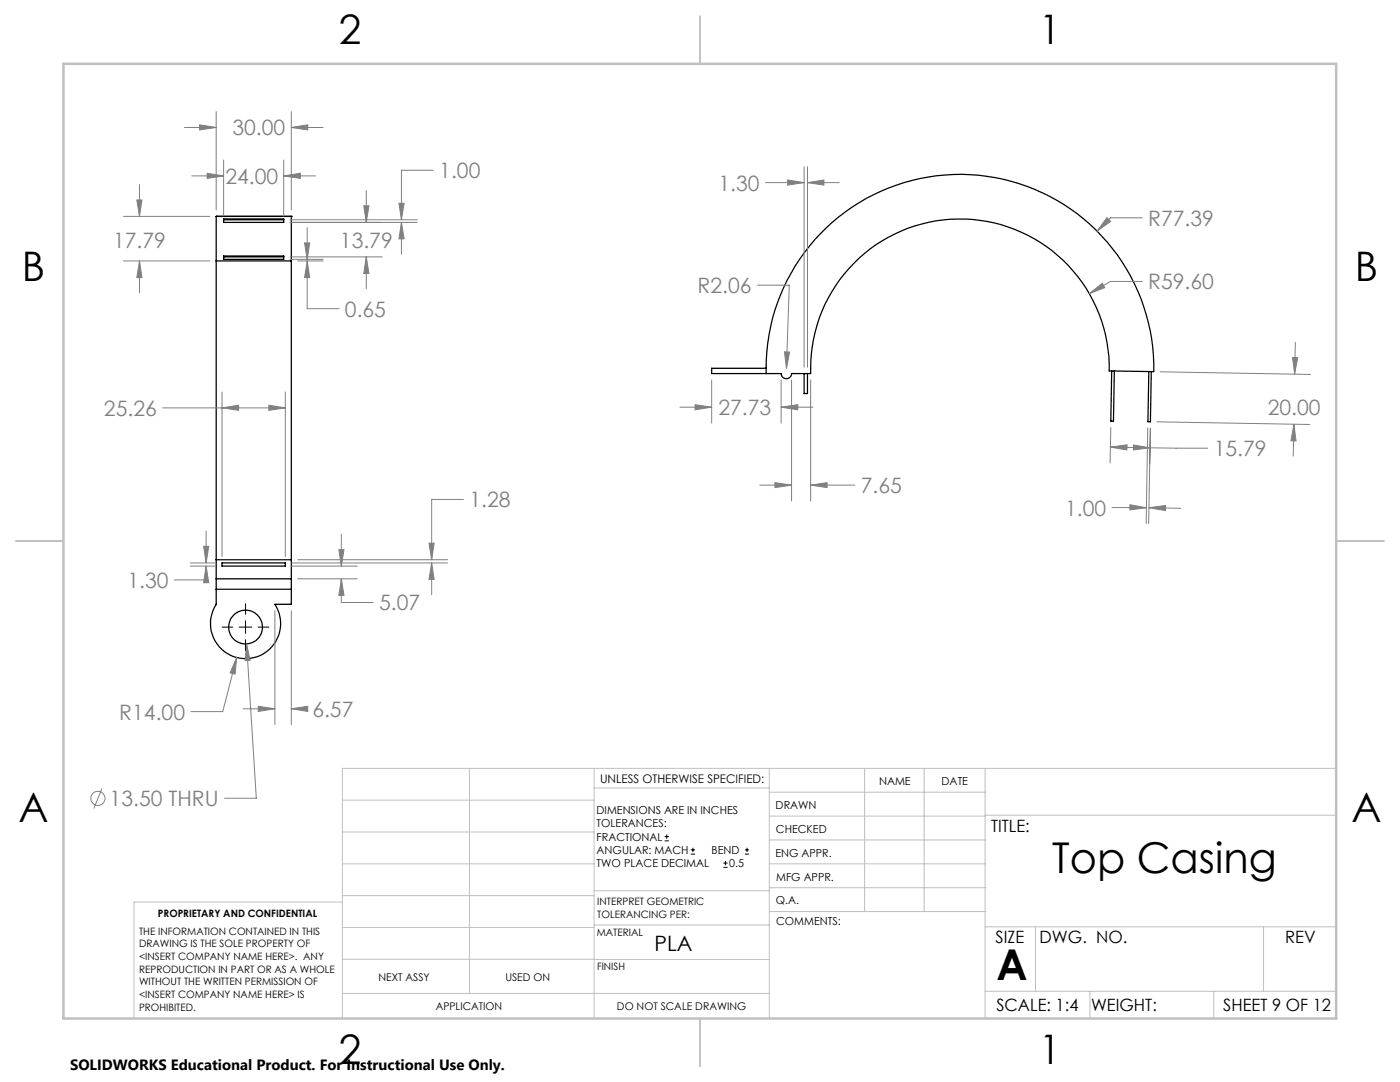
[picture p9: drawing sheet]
<svg xmlns="http://www.w3.org/2000/svg" width="279mm" height="216mm" viewBox="0 0 279 216" stroke-linecap="round" stroke-linejoin="round" font-family="sans-serif">
<g fill="none" stroke="#000" stroke-width=".25">
<path d="M43.1 43.2h.1M43.1 52.1v59.6M43.1 43.2h15M43.1 43.2v8.9M43.1 52.1h15M44.6 43.9h12M44.6 43.7h12v.7h-12zM44.6 51.1h12v.7h-12zM44.6 51.3h12M58.1 43.2h.1M58.1 52.1v59.6M58.1 43.2v8.9"/>
<path d="M152.9 73.5h-10.9v1h10.9M152.9 73.5a38.7 38.7 0 0 1 39-38.7 38.7 38.7 0 0 1 38.4 39.4l-8.9-.2a29.8 29.8 0 0 0-30.1-30.3 29.8 29.8 0 0 0-29.5 30.8h-3.8a1.04 1.04 0 0 1-1.1 1.1 1.04 1.04 0 0 1-1-1.1h-3M152.9 73.5v1M160.5 74.5v4h.6v-4M221.9 74l-.2 10h.5l.2-10M229.3 74.2l-.2 9.9 .5 .1 .2-10M43.1 115.5v2.1M43.1 117.6h15M43.1 115.5h15M43.1 111.7v3.8M43.1 117.6v3M43.1 111.7h15"/>
<path d="M44.3 112.3h12.6v.7h-12.6zM58.1 115.5v2.1M58.1 117.6v3h-3.2a7 7 0 0 1-5.9 10.8 7 7 0 0 1-5.8-10.8M58.1 111.7v3.8M43.1 120.6h.1"/>
<circle cx="49" cy="125.1" r="3.4"/>
</g>
<g fill="none" stroke="#808080" stroke-width=".2">
<path d="M27.3 39.9h1l-.5 3.3zM27.8 36.8v6.4M36.8 25.4h6.3M38.3 35.1h6.3M39.8 24.9l3.3 .5-3.3 .5zM41.3 34.6l3.3 .5-3.3 .5zM43.1 22.3v19.6M44.6 31.9v11.2M56.6 35.1l3.3-.5v1zM56.6 31.9v11.2M56.6 35.1h6.4M58.1 25.4l3.3-.5v1z"/>
<path d="M58.1 22.3v19.6M58.1 25.4h6.4M73.1 38v6.4M86.5 34h-6.4v9.9M152.8 36.4h7.7M157.2 35.9l3.3 .5-3.3 .5zM160.5 33.3v40M161.1 36.4l3.3-.5v1zM161.1 33.3v40M161.1 36.4h6.4M24.7 43.2h17.2M24.7 52.1h17.2"/>
<path d="M27.8 52.1l.5 3.3h-1zM27.8 52.1v6.3M57.9 51.3h18.4M57.9 44.4h25.4M57.9 43.9h25.4M57.9 51.8h6.6M59.4 52.1h5.1M60.8 48.5h1l-.5 3.3zM61.3 52.1l.5 3.3h-1zM61.3 52.1v9.5h6.4M61.3 45.4v6.4M72.6 41.1h1l-.5 3.3z"/>
<path d="M73.1 51.3l.5 3.3h-1zM73.1 51.3v6.3M79.6 40.6h1l-.5 3.3zM80.1 44.4l.5 3.3h-1zM80.1 44.4v6.3M151.2 56.9h6.3l-.5 16.6M217.4 58.6l2.6-2.1 .5 .9zM220.9 43.4l.8 .8-2.8 1.9zM228 56.2h-6.4l-4.2 2.4M228 43.5h-6.4l-2.7 2.6M44.3 78.2v32.9M56.9 78.2v32.9"/>
<path d="M142 75.8v8.6M155.9 75.8v8.6M156.6 70.2h1l-.6 3.3zM158 75.8v24.2M161.8 75.8v24.2M231.5 74.2l30 .5M258 71.3l1 .1-.6 3.2zM258.5 68.3l-.1 6.3M32.5 81.4h24.4M44.3 81.4l3.3-.5v1zM53.7 80.9l3.2 .5-3.2 .5zM92.5 99.7h-6.4v12"/>
<path d="M135.7 81.2h6.3M138.7 80.8l3.3 .4-3.3 .6zM151.6 96.8h6.4M154.7 96.3l3.3 .5-3.3 .5zM155.9 81.2l3.3-.4v1zM155.9 81.2h6.3M161.8 96.8l3.3-.5v1zM161.8 96.8h8.8M221.6 89.2l3.3-.4v1zM221.6 89.2l7.9 .2M221.7 85.3l-.2 7.1M226.2 88.8l3.3 .6-3.3 .4z"/>
<path d="M229.1 85.4l-.4 19.1M229.4 92.5l.2-7.1-.4 19.1M229.5 89.4h11.6M230.9 84.2l30.5 .5M258.2 84.7l.5 3.3-1.1-.1zM258.2 84.7l-.1 6.3M38 113h5M38 112.3h5M40.6 109h1.1l-.6 3.3zM41.1 113l.6 3.3h-1.1zM41.1 113v2.7h-6.3M41.1 106v6.3"/>
<path d="M58.2 113h13.1M58.2 112.3h31.1M59.4 111.7h29.9M59.4 115.5h11.9M67.6 109.7h1.1l-.6 3.3zM68.1 115.5l.6 3.3h-1.1zM68.1 115.5v4.7h6.4M68.1 106.6v6.4M85.6 108.4h1l-.5 3.3zM86.1 112.3l.5 3.3h-1zM86.1 112.3v6.4M221.9 101.3h6.9"/>
<path d="M225.5 100.7l3.3 .6-3.3 .4zM229.3 101.3l3.3-.4v1zM229.3 101.3l6.4 .1M47.2 131.2l-.3 3.3-1-.2zM47.2 131.2l-2.8 10.8h-6.3M49.2 128.5l.7 3.3h-1zM49.2 128.5l2 30.8h-6.4M54.9 121.8v22.8M58.1 121.8v22.8M20.4 157.3l-1.7 4M48.5 141.4h6.4M51.5 140.9l3.4 .5-3.4 .6z"/>
<path d="M58.1 141.4l3.3-.5v1.1zM58.1 141.4h3"/>
<circle cx="19.5" cy="159.3" r="1.42"/>
</g>
<g fill="none" stroke="#000" stroke-width=".2">
<path d="M44.3 125.1h2.2M47.7 125.1h2.6M49 120.5v2.1M49 123.9v2.5M49 127.7v2.1M51.5 125.1h2.2M132.6 167.8h.9M132.6 166.9h.9M133.1 166.5v.9M137.9 170.4h.8M137.9 169.6h.8M138.3 169.2v.8"/>
<path d="M144.4 173.1h.8M144.4 172.2h.8M144.8 171.8v.8M148.7 170.4h.8M148.7 169.6h.8M149.1 169.2v.8"/>
</g>
<g fill="none" stroke="#c0c0c0" stroke-width=".2">
<path d="M68.3 159.7h50.3M93.7 153.3v44.9M118.6 153.3v49.9M118.6 157.2h34.9M153.5 153.3v49.9M153.5 158.1h43.1M172.5 153.3v28.6M184.4 153.3v28.6M196.6 153.3v49.9M266.7 153.3h-198.4v49.9M68.3 178.7h50.3M68.3 172.4h50.3"/>
<path d="M68.3 166h50.3M68.3 180h-41.6v23.2M118.6 177.7h35M153.5 167.6h43.1M153.5 162.8h43.1M153.5 172.4h43.1M153.5 177.1h43.1M196.6 162.7h70.1M68.3 198.2h85.2M68.3 191.4l85.2 .1M68.3 185.1h50.3M118.6 184.6h35"/>
<path d="M153.6 181.9h43M196.6 197.8h70.1M196.6 184.9h70.1M206.7 184.9v12.9M217.5 197.8v5.4M242.2 197.8v5.4M252.2 184.9v12.9"/>
</g>
<path d="M139.7 3.2v9.5M3.1 107.9h9.6M266.7 107.9h9.5M139.7 203.2v9.6" fill="none" stroke="#c0c0c0" stroke-width=".25"/>
<path d="M12.7 12.7h254v190.5h-254z" fill="none" stroke="#c0c0c0" stroke-width=".5"/>
<path d="M217.4 58.6l3.1-1.2-.5-.9zM220.9 43.4l-2 2.7 2.8-1.9zM221.6 89.2l3.3-.4v1zM226.2 88.8l3.3 .6-3.3 .4zM161.8 96.8l3.3-.5v1zM154.7 96.3l3.3 .5-3.3 .5zM155.9 81.2l3.3-.4v1zM138.7 80.8l3.3 .4-3.3 .6zM156.6 70.2l.4 3.3 .6-3.3zM161.1 36.4l3.3-.5v1zM157.2 35.9l3.3 .5-3.3 .5zM258.2 84.7l.5 3.3-1.1-.1zM258 71.3l1 .1-.6 3.2zM229.3 101.3l3.3-.4v1zM225.5 100.7l3.3 .6-3.3 .4zM47.2 131.2l-1.3 3.1 1 .2zM49.2 128.5l-.3 3.3h1zM51.5 140.9l3.4 .5-3.4 .6zM58.1 141.4l3.3-.5v1.1zM44.3 81.4l3.3-.5v1zM53.7 80.9l3.2 .5-3.2 .5zM41.1 113l.6 3.3h-1.1zM40.6 109h1.1l-.6 3.3zM86.1 112.3l.5 3.3h-1zM85.6 108.4h1l-.5 3.3zM67.6 109.7h1.1l-.6 3.3zM68.1 115.5l.6 3.3h-1.1zM58.1 25.4l3.3-.5v1zM39.8 24.9l3.3 .5-3.3 .5zM41.3 34.6l3.3 .5-3.3 .5zM56.6 35.1l3.3-.5v1zM73.1 51.3l.5 3.3h-1zM72.6 41.1h1l-.5 3.3zM27.3 39.9h1l-.5 3.3zM27.8 52.1l.5 3.3h-1zM80.1 44.4l.5 3.3h-1zM79.6 40.6h1l-.5 3.3zM60.8 48.5h1l-.5 3.3zM61.3 52.1l.5 3.3h-1z" fill="#808080"/>
<g font-size="8.5">
<text x="210" y="174.2">Top Casing</text>
<text x="198.9" y="195.5">A</text>
</g>
<g font-size="8.1">
<text x="67.6" y="8.9">2</text>
<text x="207.3" y="8.9">1</text>
<text x="4.4" y="56.2">B</text>
<text x="270.4" y="56.2">B</text>
<text x="3.7" y="164.1">A</text>
<text x="269.7" y="164.1">A</text>
<text x="67.6" y="212.4">2</text>
<text x="207.3" y="212.4">1</text>
</g>
<g font-size="4.2" fill="#808080">
<text x="46.4" y="27">30.00</text>
<text x="87.7" y="35.6">1.00</text>
<text x="45" y="36.7">24.00</text>
<text x="143.4" y="38">1.30</text>
<text x="229.2" y="45">R77.39</text>
<text x="22.6" y="49.5">17.79</text>
<text x="67.8" y="49.5">13.79</text>
<text x="139.2" y="58.5">R2.06</text>
<text x="229.2" y="57.7">R59.60</text>
<text x="68.8" y="63.2">0.65</text>
<text x="20.7" y="83">25.26</text>
<text x="143.4" y="82.8">27.73</text>
<text x="253" y="82.8">20.00</text>
<text x="242.2" y="91">15.79</text>
<text x="93.7" y="101.3">1.28</text>
<text x="171.8" y="98.4">7.65</text>
<text x="212.6" y="102.9">1.00</text>
<text x="25.4" y="117.3">1.30</text>
<text x="75.7" y="121.8">5.07</text>
<text x="23.8" y="143.6">R14.00</text>
<text x="62.3" y="143">6.57</text>
<text x="21.9" y="160.8">13.50 THRU</text>
</g>
<text font-size="4.2" x="130.6" y="189.8">PLA</text>
<g font-size="3.4">
<text x="197.8" y="166">TITLE:</text>
<text x="198.7" y="188.1">SIZE</text>
<text x="207.5" y="188.1">DWG. NO.</text>
<text x="256.5" y="188.2">REV</text>
<text x="198.8" y="201.7">SCALE: 1:4</text>
<text x="217.7" y="201.8">WEIGHT:</text>
<text x="244.1" y="201.8">SHEET 9 OF 12</text>
</g>
<text font-size="3" x="14" y="213.5">SOLIDWORKS Educational Product. For Instructional Use Only.</text>
<text font-size="2.4" x="119.8" y="156.2">UNLESS OTHERWISE SPECIFIED:</text>
<g font-size="2.2">
<text x="154.8" y="161.4">DRAWN</text>
<text x="175.4" y="156.6">NAME</text>
<text x="187.9" y="156.7">DATE</text>
<text x="119.1" y="162.4">DIMENSIONS ARE IN INCHES</text>
<text x="119.1" y="165.1">TOLERANCES:</text>
<text x="119.1" y="167.8">FRACTIONAL</text>
<text x="154.9" y="166.3">CHECKED</text>
<text x="119.1" y="170.4">ANGULAR: MACH</text>
<text x="119.1" y="173.1">TWO PLACE DECIMAL</text>
<text x="142" y="170.4">BEND</text>
<text x="145.5" y="173.1">0.5</text>
<text x="154.8" y="170.9">ENG APPR.</text>
<text x="154.9" y="175.7">MFG APPR.</text>
<text x="154.9" y="180.4">Q.A.</text>
<text x="154.9" y="184.6">COMMENTS:</text>
</g>
<g font-size="2.1">
<text x="75.5" y="195.7">NEXT ASSY</text>
<text x="100.9" y="195.7">USED ON</text>
<text x="86.9" y="201.5">APPLICATION</text>
<text x="123.1" y="201.6">DO NOT SCALE DRAWING</text>
</g>
<g font-size="2">
<text x="31.5" y="182.9">PROPRIETARY AND CONFIDENTIAL</text>
<text x="119.2" y="180.6">INTERPRET GEOMETRIC</text>
<text x="119.2" y="183.1">TOLERANCING PER:</text>
<text x="27.8" y="186.5">THE INFORMATION CONTAINED IN THIS</text>
<text x="27.8" y="189">DRAWING IS THE SOLE PROPERTY OF</text>
<text x="27.8" y="191.6">&lt;INSERT COMPANY NAME HERE&gt;. ANY</text>
<text x="119.1" y="186.7">MATERIAL</text>
<text x="27.8" y="194.1">REPRODUCTION IN PART OR AS A WHOLE</text>
<text x="27.8" y="196.6">WITHOUT THE WRITTEN PERMISSION OF</text>
<text x="119.1" y="193.5">FINISH</text>
<text x="27.8" y="199.1">&lt;INSERT COMPANY NAME HERE&gt; IS</text>
<text x="27.8" y="201.7">PROHIBITED.</text>
</g>
</svg>
